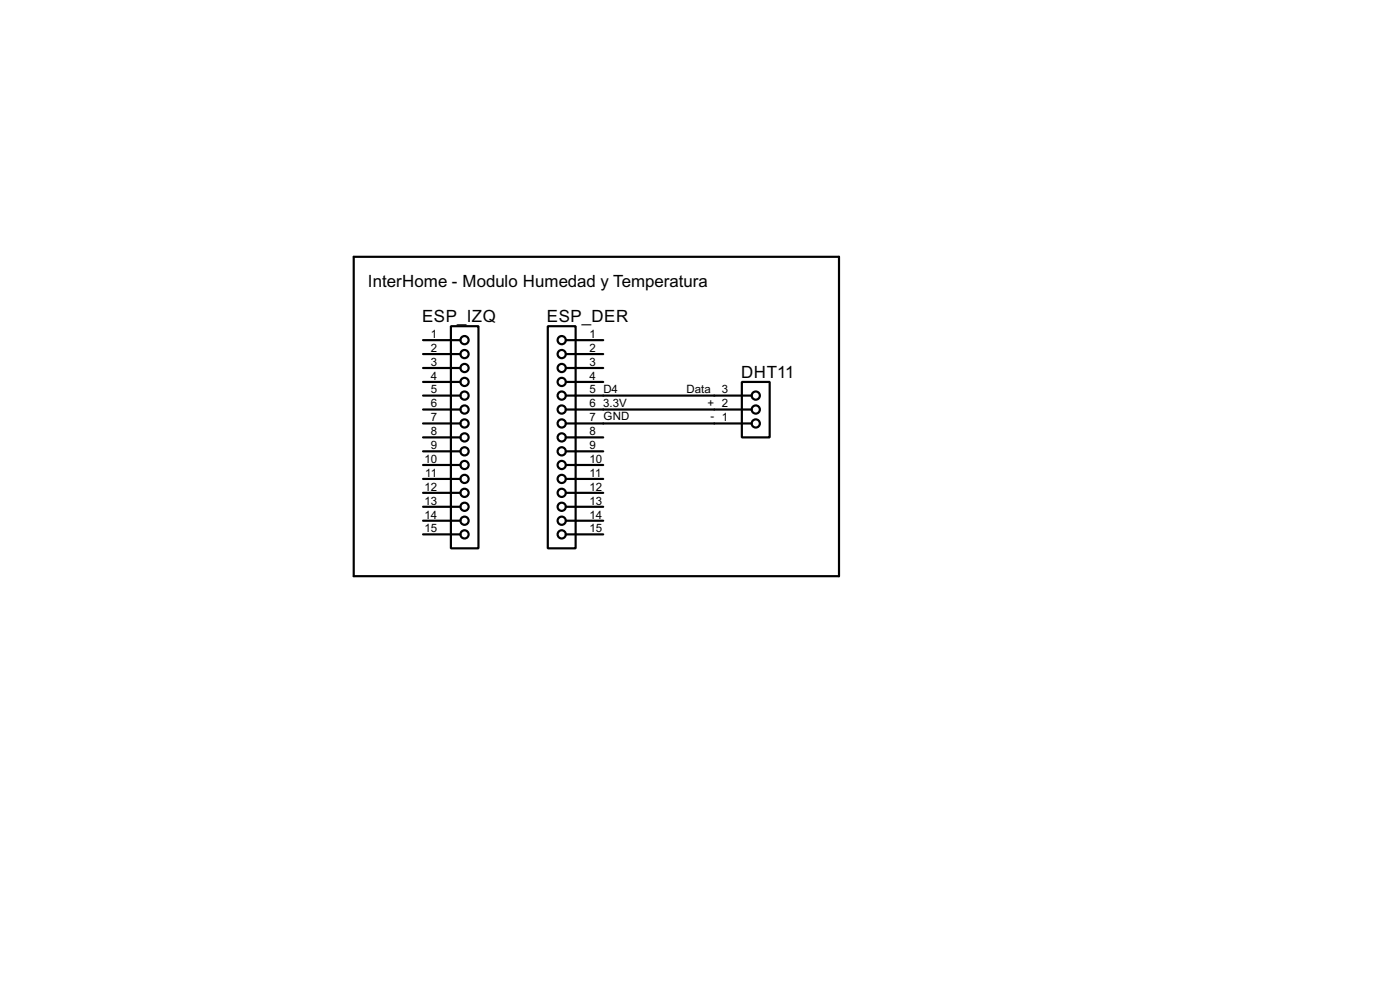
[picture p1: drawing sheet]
<svg xmlns="http://www.w3.org/2000/svg" width="256mm" height="180mm" viewBox="0 0 256 180" stroke-linecap="round" stroke-linejoin="round" font-family="sans-serif">
<g fill="none" stroke="#000" stroke-width=".4">
<path d="M64.8 47h88.9v58.5h-88.9zM82.6 59.7h5.1v40.7h-5.1zM100.4 59.7h5.1v40.7h-5.1zM77.5 77.5h6.9M77.5 75h6.9M77.5 72.4h6.9M77.5 62.3h6.9M77.5 64.8h6.9M77.5 67.4h6.9M77.5 69.9h6.9M103.7 77.5h34M103.7 75h34"/>
<path d="M103.7 72.4h34M103.7 62.3h6.8M103.7 64.8h6.8M103.7 67.4h6.8M103.7 69.9h6.8M135.9 69.9h5.1v10.2h-5.1zM77.5 80.1h6.9M77.5 82.6h6.9M77.5 85.1h6.9M77.5 87.7h6.9M77.5 90.2h6.9M77.5 92.8h6.9"/>
<path d="M77.5 95.3h6.9M77.5 97.8h6.9M103.7 80.1h6.8M103.7 82.6h6.8M103.7 85.1h6.8M103.7 87.7h6.8M103.7 90.2h6.8M103.7 92.8h6.8M103.7 95.3h6.8M103.7 97.8h6.8"/>
<circle cx="85.1" cy="77.5" r=".75"/>
<circle cx="85.1" cy="72.4" r=".75"/>
<circle cx="85.1" cy="64.8" r=".75"/>
<circle cx="85.1" cy="62.3" r=".75"/>
<circle cx="85.1" cy="69.9" r=".75"/>
<circle cx="85.1" cy="75" r=".75"/>
<circle cx="85.1" cy="67.4" r=".75"/>
<circle cx="102.9" cy="69.9" r=".75"/>
<circle cx="102.9" cy="72.4" r=".75"/>
<circle cx="102.9" cy="77.5" r=".75"/>
<circle cx="102.9" cy="62.3" r=".75"/>
<circle cx="102.9" cy="67.4" r=".75"/>
<circle cx="102.9" cy="64.8" r=".75"/>
<circle cx="102.9" cy="75" r=".75"/>
<circle cx="138.4" cy="77.5" r=".75"/>
<circle cx="138.4" cy="75" r=".75"/>
<circle cx="138.4" cy="72.4" r=".75"/>
<circle cx="85.1" cy="87.7" r=".75"/>
<circle cx="85.1" cy="97.8" r=".75"/>
<circle cx="85.1" cy="90.2" r=".75"/>
<circle cx="85.1" cy="82.6" r=".75"/>
<circle cx="85.1" cy="80.1" r=".75"/>
<circle cx="85.1" cy="85.1" r=".75"/>
<circle cx="85.1" cy="95.3" r=".75"/>
<circle cx="85.1" cy="92.8" r=".75"/>
<circle cx="102.9" cy="90.2" r=".75"/>
<circle cx="102.9" cy="80.1" r=".75"/>
<circle cx="102.9" cy="97.8" r=".75"/>
<circle cx="102.9" cy="85.1" r=".75"/>
<circle cx="102.9" cy="82.6" r=".75"/>
<circle cx="102.9" cy="92.8" r=".75"/>
<circle cx="102.9" cy="87.7" r=".75"/>
<circle cx="102.9" cy="95.3" r=".75"/>
</g>
<g font-size="3.5">
<text x="67.4" y="52.5">InterHome - Modulo Humedad y Temperatura</text>
<text x="77.4" y="58.9">ESP_IZQ</text>
<text x="100.2" y="58.9">ESP_DER</text>
<text x="135.8" y="69.1">DHT11</text>
</g>
<g font-size="2.4">
<text x="78.9" y="61.9">1</text>
<text x="78.9" y="64.4">2</text>
<text x="108" y="61.9">1</text>
<text x="108" y="64.4">2</text>
<text x="78.9" y="67">3</text>
<text x="78.9" y="69.5">4</text>
<text x="78.9" y="72">5</text>
<text x="108" y="67">3</text>
<text x="108" y="69.5">4</text>
<text x="108" y="72">5 D4</text>
<text x="125.8" y="71.9">Data</text>
<text x="132.3" y="72">3</text>
<text x="78.9" y="74.6">6</text>
<text x="78.9" y="77.1">7</text>
<text x="108" y="74.6">6</text>
<text x="108" y="77.1">7 GND</text>
<text x="110.5" y="74.4">3.3V</text>
<text x="129.6" y="74.4">+ 2</text>
<text x="130.2" y="76.9">- 1</text>
<text x="78.9" y="79.7">8</text>
<text x="78.9" y="82.2">9</text>
<text x="108" y="79.7">8</text>
<text x="108" y="82.2">9</text>
<text x="77.8" y="84.7">10</text>
<text x="77.8" y="89.8">12</text>
<text x="77.9" y="87.3">11</text>
<text x="108" y="84.7">10</text>
<text x="108" y="87.3">11</text>
<text x="108" y="89.8">12</text>
<text x="77.8" y="92.4">13</text>
<text x="77.8" y="94.9">14</text>
<text x="108" y="92.4">13</text>
<text x="108" y="94.9">14</text>
<text x="77.8" y="97.4">15</text>
<text x="108" y="97.4">15</text>
</g>
</svg>
